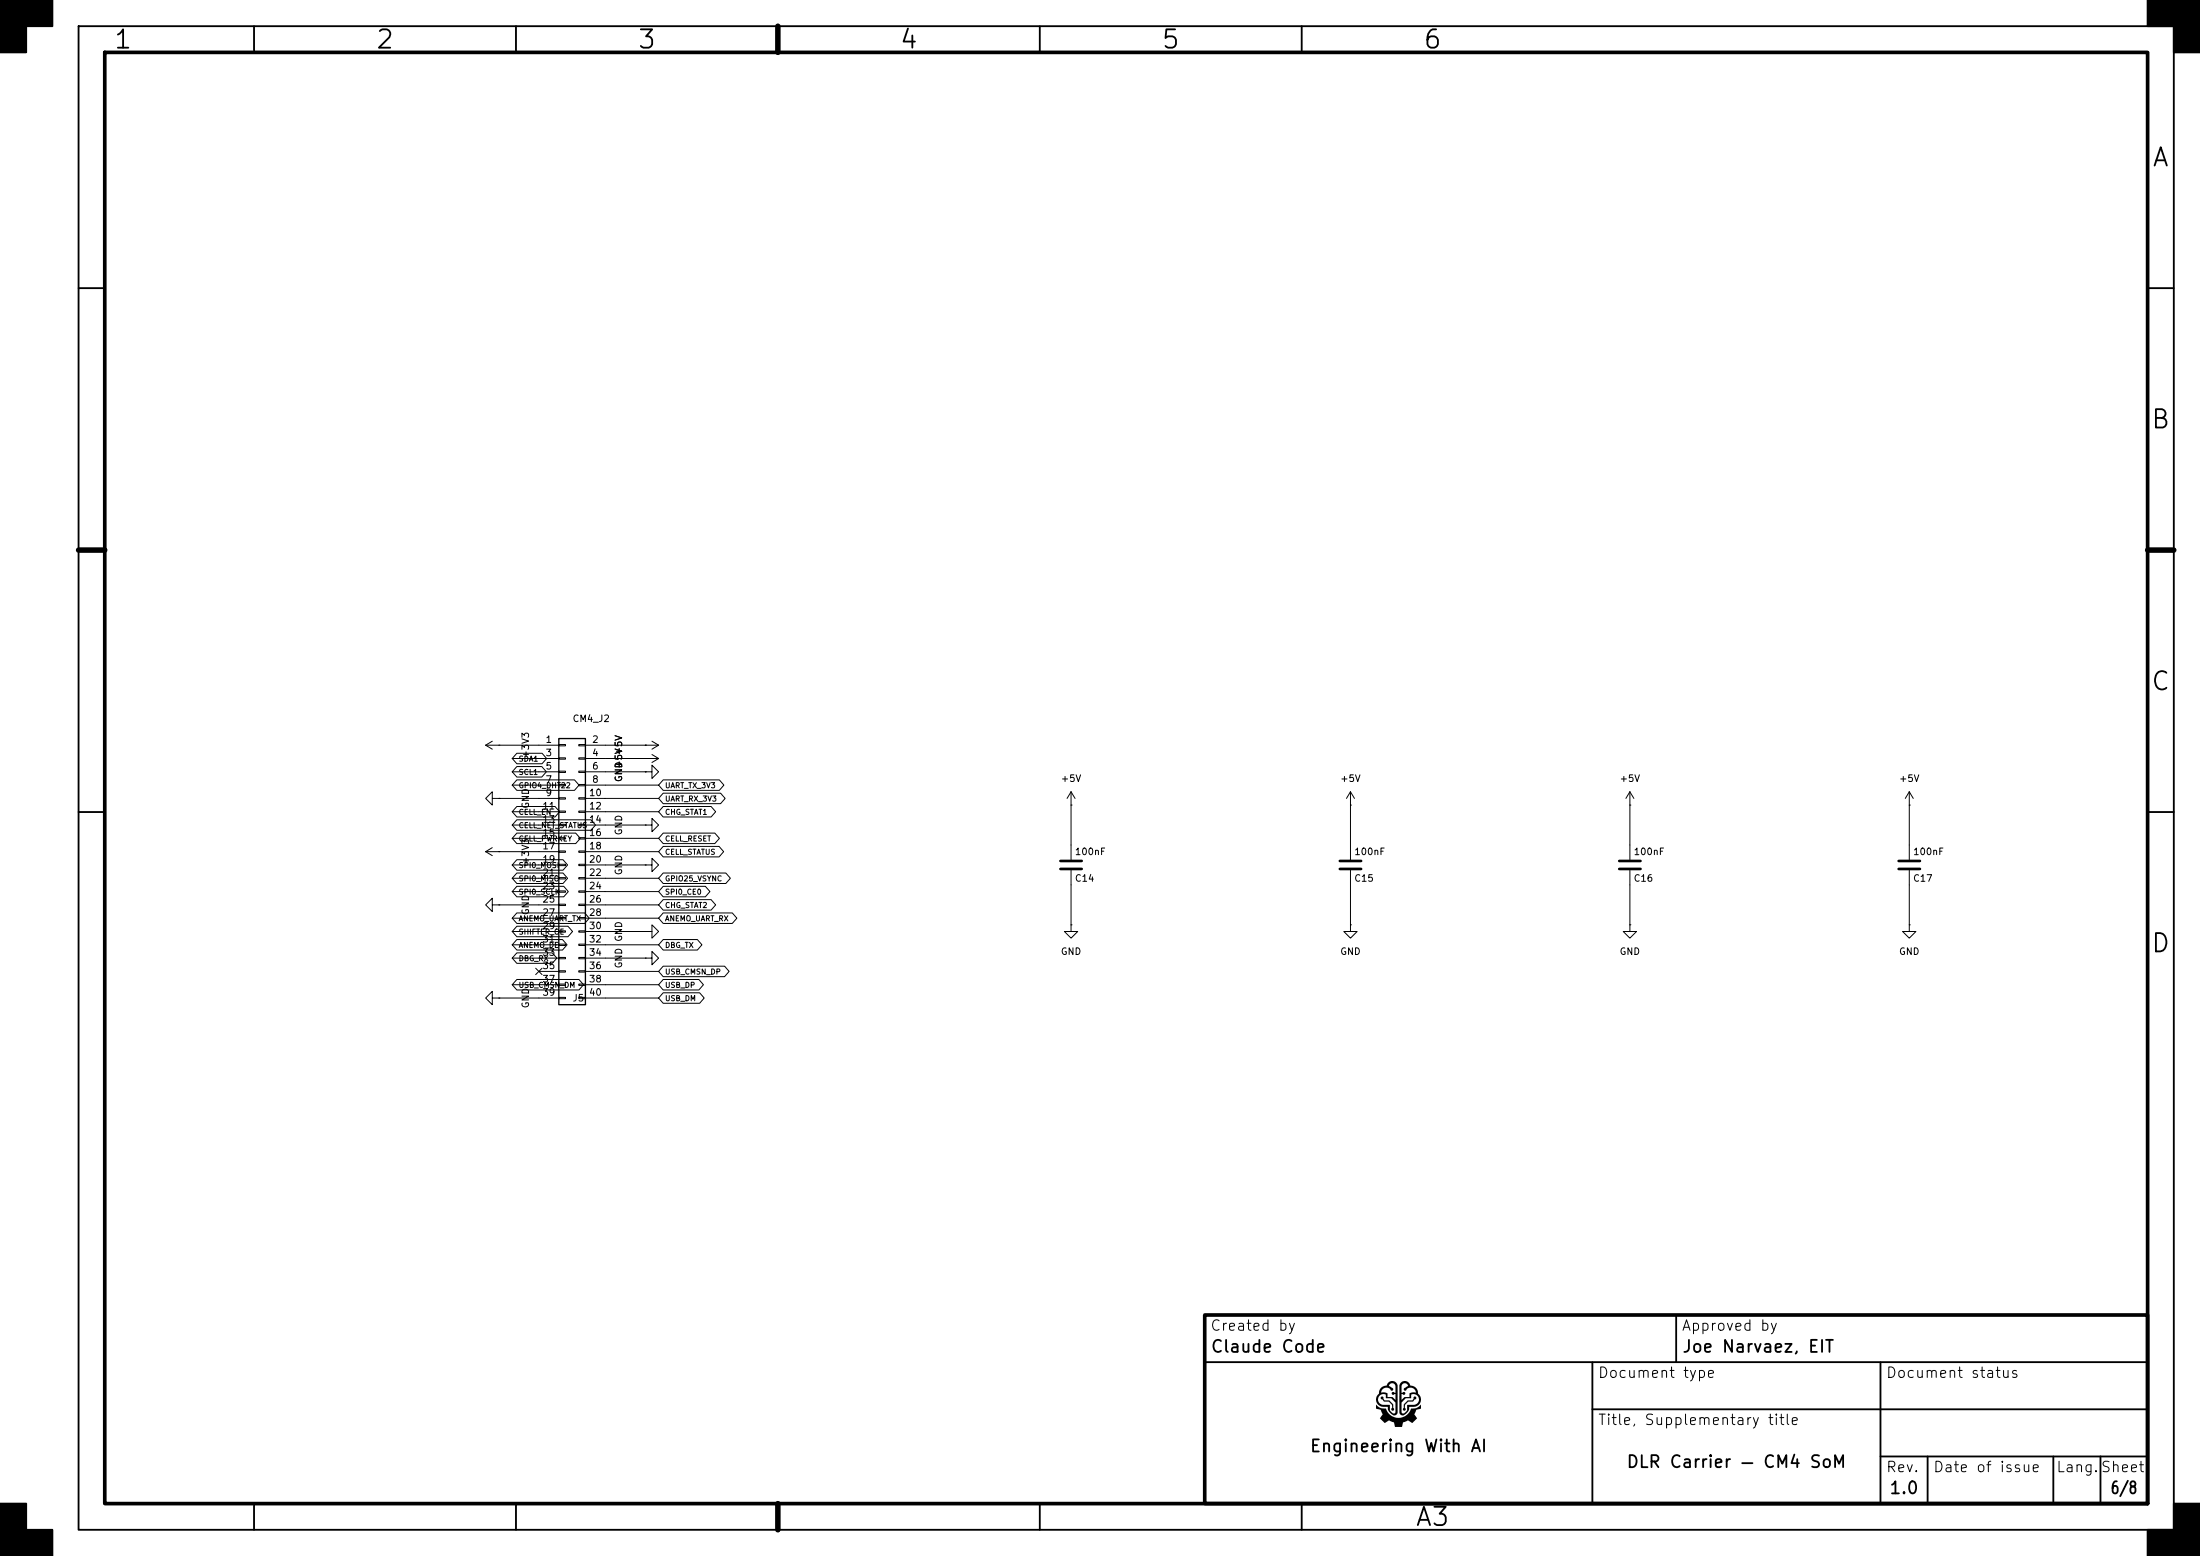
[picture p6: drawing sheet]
(kicad_sch
 (version 20250114)
 (generator "eeschema")
 (generator_version "9.0")
 (paper "A3")
 (title_block
  (title "DLR Carrier — CM4 SoM")
  (rev "1.0")
  (company "Engineering With AI"))
 (lib_symbols
  (symbol "Connector_Generic:Conn_02x20_Odd_Even"
   (pin_names
    (offset 1.016) (hide yes)) (exclude_from_sim no) (in_bom yes) (on_board yes)
   (in_pos_files yes)
   (duplicate_pin_numbers_are_jumpers no)
   (property "Reference" "J" (at 1.27 25.4 0) (show_name no) (do_not_autoplace no) (effects (font (size 1.27 1.27))))
   (property "Value" "Conn_02x20_Odd_Even" (at 1.27 -27.94 0) (show_name no) (do_not_autoplace no) (effects (font (size 1.27 1.27))))
   (property "Footprint" "" (at 0 0 0) (show_name no) (do_not_autoplace no) (hide yes) (effects (font (size 1.27 1.27))))
   (property "Datasheet" "" (at 0 0 0) (show_name no) (do_not_autoplace no) (hide yes) (effects (font (size 1.27 1.27))))
   (property "Description" "Generic connector, double row, 02x20, odd/even pin numbering scheme (row 1 odd numbers, row 2 even numbers), script generated (kicad-library-utils/schlib/autogen/connector/)" (at 0 0 0) (show_name no) (do_not_autoplace no) (hide yes) (effects (font (size 1.27 1.27))))
   (symbol "Conn_02x20_Odd_Even_1_1"
    (rectangle (start -1.27 24.13) (end 3.81 -26.67) (stroke (width 0.254) (type default)) (fill (type background)))
    (rectangle (start -1.27 22.987) (end 0 22.733) (stroke (width 0.1524) (type default)) (fill (type none)))
    (rectangle (start -1.27 20.447) (end 0 20.193) (stroke (width 0.1524) (type default)) (fill (type none)))
    (rectangle (start -1.27 17.907) (end 0 17.653) (stroke (width 0.1524) (type default)) (fill (type none)))
    (rectangle (start -1.27 15.367) (end 0 15.113) (stroke (width 0.1524) (type default)) (fill (type none)))
    (rectangle (start -1.27 12.827) (end 0 12.573) (stroke (width 0.1524) (type default)) (fill (type none)))
    (rectangle (start -1.27 10.287) (end 0 10.033) (stroke (width 0.1524) (type default)) (fill (type none)))
    (rectangle (start -1.27 7.747) (end 0 7.493) (stroke (width 0.1524) (type default)) (fill (type none)))
    (rectangle (start -1.27 5.207) (end 0 4.953) (stroke (width 0.1524) (type default)) (fill (type none)))
    (rectangle (start -1.27 2.667) (end 0 2.413) (stroke (width 0.1524) (type default)) (fill (type none)))
    (rectangle (start -1.27 0.127) (end 0 -0.127) (stroke (width 0.1524) (type default)) (fill (type none)))
    (rectangle (start -1.27 -2.413) (end 0 -2.667) (stroke (width 0.1524) (type default)) (fill (type none)))
    (rectangle (start -1.27 -4.953) (end 0 -5.207) (stroke (width 0.1524) (type default)) (fill (type none)))
    (rectangle (start -1.27 -7.493) (end 0 -7.747) (stroke (width 0.1524) (type default)) (fill (type none)))
    (rectangle (start -1.27 -10.033) (end 0 -10.287) (stroke (width 0.1524) (type default)) (fill (type none)))
    (rectangle (start -1.27 -12.573) (end 0 -12.827) (stroke (width 0.1524) (type default)) (fill (type none)))
    (rectangle (start -1.27 -15.113) (end 0 -15.367) (stroke (width 0.1524) (type default)) (fill (type none)))
    (rectangle (start -1.27 -17.653) (end 0 -17.907) (stroke (width 0.1524) (type default)) (fill (type none)))
    (rectangle (start -1.27 -20.193) (end 0 -20.447) (stroke (width 0.1524) (type default)) (fill (type none)))
    (rectangle (start -1.27 -22.733) (end 0 -22.987) (stroke (width 0.1524) (type default)) (fill (type none)))
    (rectangle (start -1.27 -25.273) (end 0 -25.527) (stroke (width 0.1524) (type default)) (fill (type none)))
    (rectangle (start 3.81 22.987) (end 2.54 22.733) (stroke (width 0.1524) (type default)) (fill (type none)))
    (rectangle (start 3.81 20.447) (end 2.54 20.193) (stroke (width 0.1524) (type default)) (fill (type none)))
    (rectangle (start 3.81 17.907) (end 2.54 17.653) (stroke (width 0.1524) (type default)) (fill (type none)))
    (rectangle (start 3.81 15.367) (end 2.54 15.113) (stroke (width 0.1524) (type default)) (fill (type none)))
    (rectangle (start 3.81 12.827) (end 2.54 12.573) (stroke (width 0.1524) (type default)) (fill (type none)))
    (rectangle (start 3.81 10.287) (end 2.54 10.033) (stroke (width 0.1524) (type default)) (fill (type none)))
    (rectangle (start 3.81 7.747) (end 2.54 7.493) (stroke (width 0.1524) (type default)) (fill (type none)))
    (rectangle (start 3.81 5.207) (end 2.54 4.953) (stroke (width 0.1524) (type default)) (fill (type none)))
    (rectangle (start 3.81 2.667) (end 2.54 2.413) (stroke (width 0.1524) (type default)) (fill (type none)))
    (rectangle (start 3.81 0.127) (end 2.54 -0.127) (stroke (width 0.1524) (type default)) (fill (type none)))
    (rectangle (start 3.81 -2.413) (end 2.54 -2.667) (stroke (width 0.1524) (type default)) (fill (type none)))
    (rectangle (start 3.81 -4.953) (end 2.54 -5.207) (stroke (width 0.1524) (type default)) (fill (type none)))
    (rectangle (start 3.81 -7.493) (end 2.54 -7.747) (stroke (width 0.1524) (type default)) (fill (type none)))
    (rectangle (start 3.81 -10.033) (end 2.54 -10.287) (stroke (width 0.1524) (type default)) (fill (type none)))
    (rectangle (start 3.81 -12.573) (end 2.54 -12.827) (stroke (width 0.1524) (type default)) (fill (type none)))
    (rectangle (start 3.81 -15.113) (end 2.54 -15.367) (stroke (width 0.1524) (type default)) (fill (type none)))
    (rectangle (start 3.81 -17.653) (end 2.54 -17.907) (stroke (width 0.1524) (type default)) (fill (type none)))
    (rectangle (start 3.81 -20.193) (end 2.54 -20.447) (stroke (width 0.1524) (type default)) (fill (type none)))
    (rectangle (start 3.81 -22.733) (end 2.54 -22.987) (stroke (width 0.1524) (type default)) (fill (type none)))
    (rectangle (start 3.81 -25.273) (end 2.54 -25.527) (stroke (width 0.1524) (type default)) (fill (type none)))
    (pin passive line (at -5.08 22.86 0) (length 3.81) (name "Pin_1" (effects (font (size 1.27 1.27)))) (number "1" (effects (font (size 1.27 1.27)))))
    (pin passive line (at 7.62 22.86 180) (length 3.81) (name "Pin_2" (effects (font (size 1.27 1.27)))) (number "2" (effects (font (size 1.27 1.27)))))
    (pin passive line (at -5.08 20.32 0) (length 3.81) (name "Pin_3" (effects (font (size 1.27 1.27)))) (number "3" (effects (font (size 1.27 1.27)))))
    (pin passive line (at 7.62 20.32 180) (length 3.81) (name "Pin_4" (effects (font (size 1.27 1.27)))) (number "4" (effects (font (size 1.27 1.27)))))
    (pin passive line (at -5.08 17.78 0) (length 3.81) (name "Pin_5" (effects (font (size 1.27 1.27)))) (number "5" (effects (font (size 1.27 1.27)))))
    (pin passive line (at 7.62 17.78 180) (length 3.81) (name "Pin_6" (effects (font (size 1.27 1.27)))) (number "6" (effects (font (size 1.27 1.27)))))
    (pin passive line (at -5.08 15.24 0) (length 3.81) (name "Pin_7" (effects (font (size 1.27 1.27)))) (number "7" (effects (font (size 1.27 1.27)))))
    (pin passive line (at 7.62 15.24 180) (length 3.81) (name "Pin_8" (effects (font (size 1.27 1.27)))) (number "8" (effects (font (size 1.27 1.27)))))
    (pin passive line (at -5.08 12.7 0) (length 3.81) (name "Pin_9" (effects (font (size 1.27 1.27)))) (number "9" (effects (font (size 1.27 1.27)))))
    (pin passive line (at 7.62 12.7 180) (length 3.81) (name "Pin_10" (effects (font (size 1.27 1.27)))) (number "10" (effects (font (size 1.27 1.27)))))
    (pin passive line (at -5.08 10.16 0) (length 3.81) (name "Pin_11" (effects (font (size 1.27 1.27)))) (number "11" (effects (font (size 1.27 1.27)))))
    (pin passive line (at 7.62 10.16 180) (length 3.81) (name "Pin_12" (effects (font (size 1.27 1.27)))) (number "12" (effects (font (size 1.27 1.27)))))
    (pin passive line (at -5.08 7.62 0) (length 3.81) (name "Pin_13" (effects (font (size 1.27 1.27)))) (number "13" (effects (font (size 1.27 1.27)))))
    (pin passive line (at 7.62 7.62 180) (length 3.81) (name "Pin_14" (effects (font (size 1.27 1.27)))) (number "14" (effects (font (size 1.27 1.27)))))
    (pin passive line (at -5.08 5.08 0) (length 3.81) (name "Pin_15" (effects (font (size 1.27 1.27)))) (number "15" (effects (font (size 1.27 1.27)))))
    (pin passive line (at 7.62 5.08 180) (length 3.81) (name "Pin_16" (effects (font (size 1.27 1.27)))) (number "16" (effects (font (size 1.27 1.27)))))
    (pin passive line (at -5.08 2.54 0) (length 3.81) (name "Pin_17" (effects (font (size 1.27 1.27)))) (number "17" (effects (font (size 1.27 1.27)))))
    (pin passive line (at 7.62 2.54 180) (length 3.81) (name "Pin_18" (effects (font (size 1.27 1.27)))) (number "18" (effects (font (size 1.27 1.27)))))
    (pin passive line (at -5.08 0 0) (length 3.81) (name "Pin_19" (effects (font (size 1.27 1.27)))) (number "19" (effects (font (size 1.27 1.27)))))
    (pin passive line (at 7.62 0 180) (length 3.81) (name "Pin_20" (effects (font (size 1.27 1.27)))) (number "20" (effects (font (size 1.27 1.27)))))
    (pin passive line (at -5.08 -2.54 0) (length 3.81) (name "Pin_21" (effects (font (size 1.27 1.27)))) (number "21" (effects (font (size 1.27 1.27)))))
    (pin passive line (at 7.62 -2.54 180) (length 3.81) (name "Pin_22" (effects (font (size 1.27 1.27)))) (number "22" (effects (font (size 1.27 1.27)))))
    (pin passive line (at -5.08 -5.08 0) (length 3.81) (name "Pin_23" (effects (font (size 1.27 1.27)))) (number "23" (effects (font (size 1.27 1.27)))))
    (pin passive line (at 7.62 -5.08 180) (length 3.81) (name "Pin_24" (effects (font (size 1.27 1.27)))) (number "24" (effects (font (size 1.27 1.27)))))
    (pin passive line (at -5.08 -7.62 0) (length 3.81) (name "Pin_25" (effects (font (size 1.27 1.27)))) (number "25" (effects (font (size 1.27 1.27)))))
    (pin passive line (at 7.62 -7.62 180) (length 3.81) (name "Pin_26" (effects (font (size 1.27 1.27)))) (number "26" (effects (font (size 1.27 1.27)))))
    (pin passive line (at -5.08 -10.16 0) (length 3.81) (name "Pin_27" (effects (font (size 1.27 1.27)))) (number "27" (effects (font (size 1.27 1.27)))))
    (pin passive line (at 7.62 -10.16 180) (length 3.81) (name "Pin_28" (effects (font (size 1.27 1.27)))) (number "28" (effects (font (size 1.27 1.27)))))
    (pin passive line (at -5.08 -12.7 0) (length 3.81) (name "Pin_29" (effects (font (size 1.27 1.27)))) (number "29" (effects (font (size 1.27 1.27)))))
    (pin passive line (at 7.62 -12.7 180) (length 3.81) (name "Pin_30" (effects (font (size 1.27 1.27)))) (number "30" (effects (font (size 1.27 1.27)))))
    (pin passive line (at -5.08 -15.24 0) (length 3.81) (name "Pin_31" (effects (font (size 1.27 1.27)))) (number "31" (effects (font (size 1.27 1.27)))))
    (pin passive line (at 7.62 -15.24 180) (length 3.81) (name "Pin_32" (effects (font (size 1.27 1.27)))) (number "32" (effects (font (size 1.27 1.27)))))
    (pin passive line (at -5.08 -17.78 0) (length 3.81) (name "Pin_33" (effects (font (size 1.27 1.27)))) (number "33" (effects (font (size 1.27 1.27)))))
    (pin passive line (at 7.62 -17.78 180) (length 3.81) (name "Pin_34" (effects (font (size 1.27 1.27)))) (number "34" (effects (font (size 1.27 1.27)))))
    (pin passive line (at -5.08 -20.32 0) (length 3.81) (name "Pin_35" (effects (font (size 1.27 1.27)))) (number "35" (effects (font (size 1.27 1.27)))))
    (pin passive line (at 7.62 -20.32 180) (length 3.81) (name "Pin_36" (effects (font (size 1.27 1.27)))) (number "36" (effects (font (size 1.27 1.27)))))
    (pin passive line (at -5.08 -22.86 0) (length 3.81) (name "Pin_37" (effects (font (size 1.27 1.27)))) (number "37" (effects (font (size 1.27 1.27)))))
    (pin passive line (at 7.62 -22.86 180) (length 3.81) (name "Pin_38" (effects (font (size 1.27 1.27)))) (number "38" (effects (font (size 1.27 1.27)))))
    (pin passive line (at -5.08 -25.4 0) (length 3.81) (name "Pin_39" (effects (font (size 1.27 1.27)))) (number "39" (effects (font (size 1.27 1.27)))))
    (pin passive line (at 7.62 -25.4 180) (length 3.81) (name "Pin_40" (effects (font (size 1.27 1.27)))) (number "40" (effects (font (size 1.27 1.27))))))
   (embedded_fonts no))
  (symbol "Device:C"
   (pin_numbers (hide yes))
   (pin_names
    (offset 0.254)) (exclude_from_sim no) (in_bom yes) (on_board yes)
   (in_pos_files yes)
   (duplicate_pin_numbers_are_jumpers no)
   (property "Reference" "C" (at 0.635 2.54 0) (show_name no) (do_not_autoplace no) (effects (font (size 1.27 1.27)) (justify left)))
   (property "Value" "C" (at 0.635 -2.54 0) (show_name no) (do_not_autoplace no) (effects (font (size 1.27 1.27)) (justify left)))
   (property "Footprint" "" (at 0.9652 -3.81 0) (show_name no) (do_not_autoplace no) (hide yes) (effects (font (size 1.27 1.27))))
   (property "Datasheet" "" (at 0 0 0) (show_name no) (do_not_autoplace no) (hide yes) (effects (font (size 1.27 1.27))))
   (property "Description" "Unpolarized capacitor" (at 0 0 0) (show_name no) (do_not_autoplace no) (hide yes) (effects (font (size 1.27 1.27))))
   (symbol "C_0_1"
    (polyline (pts (xy -2.032 0.762) (xy 2.032 0.762)) (stroke (width 0.508) (type default)) (fill (type none)))
    (polyline (pts (xy -2.032 -0.762) (xy 2.032 -0.762)) (stroke (width 0.508) (type default)) (fill (type none))))
   (symbol "C_1_1"
    (pin passive line (at 0 3.81 270) (length 2.794) (name "" (effects (font (size 1.27 1.27)))) (number "1" (effects (font (size 1.27 1.27)))))
    (pin passive line (at 0 -3.81 90) (length 2.794) (name "" (effects (font (size 1.27 1.27)))) (number "2" (effects (font (size 1.27 1.27))))))
   (embedded_fonts no))
  (symbol "power:+3V3"
   (power global)
   (pin_numbers (hide yes))
   (pin_names
    (offset 0) (hide yes)) (exclude_from_sim no) (in_bom yes) (on_board yes)
   (in_pos_files yes)
   (duplicate_pin_numbers_are_jumpers no)
   (property "Reference" "#PWR" (at 0 -3.81 0) (show_name no) (do_not_autoplace no) (hide yes) (effects (font (size 1.27 1.27))))
   (property "Value" "+3V3" (at 0 3.556 0) (show_name no) (do_not_autoplace no) (effects (font (size 1.27 1.27))))
   (property "Footprint" "" (at 0 0 0) (show_name no) (do_not_autoplace no) (hide yes) (effects (font (size 1.27 1.27))))
   (property "Datasheet" "" (at 0 0 0) (show_name no) (do_not_autoplace no) (hide yes) (effects (font (size 1.27 1.27))))
   (property "Description" "Power symbol creates a global label with name \"+3V3\"" (at 0 0 0) (show_name no) (do_not_autoplace no) (hide yes) (effects (font (size 1.27 1.27))))
   (symbol "+3V3_0_1"
    (polyline (pts (xy -0.762 1.27) (xy 0 2.54)) (stroke (width 0) (type default)) (fill (type none)))
    (polyline (pts (xy 0 2.54) (xy 0.762 1.27)) (stroke (width 0) (type default)) (fill (type none)))
    (polyline (pts (xy 0 0) (xy 0 2.54)) (stroke (width 0) (type default)) (fill (type none))))
   (symbol "+3V3_1_1"
    (pin power_in line (at 0 0 90) (length 0) (name "" (effects (font (size 1.27 1.27)))) (number "1" (effects (font (size 1.27 1.27))))))
   (embedded_fonts no))
  (symbol "power:+5V"
   (power global)
   (pin_numbers (hide yes))
   (pin_names
    (offset 0) (hide yes)) (exclude_from_sim no) (in_bom yes) (on_board yes)
   (in_pos_files yes)
   (duplicate_pin_numbers_are_jumpers no)
   (property "Reference" "#PWR" (at 0 -3.81 0) (show_name no) (do_not_autoplace no) (hide yes) (effects (font (size 1.27 1.27))))
   (property "Value" "+5V" (at 0 3.556 0) (show_name no) (do_not_autoplace no) (effects (font (size 1.27 1.27))))
   (property "Footprint" "" (at 0 0 0) (show_name no) (do_not_autoplace no) (hide yes) (effects (font (size 1.27 1.27))))
   (property "Datasheet" "" (at 0 0 0) (show_name no) (do_not_autoplace no) (hide yes) (effects (font (size 1.27 1.27))))
   (property "Description" "Power symbol creates a global label with name \"+5V\"" (at 0 0 0) (show_name no) (do_not_autoplace no) (hide yes) (effects (font (size 1.27 1.27))))
   (symbol "+5V_0_1"
    (polyline (pts (xy -0.762 1.27) (xy 0 2.54)) (stroke (width 0) (type default)) (fill (type none)))
    (polyline (pts (xy 0 2.54) (xy 0.762 1.27)) (stroke (width 0) (type default)) (fill (type none)))
    (polyline (pts (xy 0 0) (xy 0 2.54)) (stroke (width 0) (type default)) (fill (type none))))
   (symbol "+5V_1_1"
    (pin power_in line (at 0 0 90) (length 0) (name "" (effects (font (size 1.27 1.27)))) (number "1" (effects (font (size 1.27 1.27))))))
   (embedded_fonts no))
  (symbol "power:GND"
   (power global)
   (pin_numbers (hide yes))
   (pin_names
    (offset 0) (hide yes)) (exclude_from_sim no) (in_bom yes) (on_board yes)
   (in_pos_files yes)
   (duplicate_pin_numbers_are_jumpers no)
   (property "Reference" "#PWR" (at 0 -6.35 0) (show_name no) (do_not_autoplace no) (hide yes) (effects (font (size 1.27 1.27))))
   (property "Value" "GND" (at 0 -3.81 0) (show_name no) (do_not_autoplace no) (effects (font (size 1.27 1.27))))
   (property "Footprint" "" (at 0 0 0) (show_name no) (do_not_autoplace no) (hide yes) (effects (font (size 1.27 1.27))))
   (property "Datasheet" "" (at 0 0 0) (show_name no) (do_not_autoplace no) (hide yes) (effects (font (size 1.27 1.27))))
   (property "Description" "Power symbol creates a global label with name \"GND\" , ground" (at 0 0 0) (show_name no) (do_not_autoplace no) (hide yes) (effects (font (size 1.27 1.27))))
   (symbol "GND_0_1"
    (polyline (pts (xy 0 0) (xy 0 -1.27) (xy 1.27 -1.27) (xy 0 -2.54) (xy -1.27 -1.27) (xy 0 -1.27)) (stroke (width 0) (type default)) (fill (type none))))
   (symbol "GND_1_1"
    (pin power_in line (at 0 0 270) (length 0) (name "" (effects (font (size 1.27 1.27)))) (number "1" (effects (font (size 1.27 1.27))))))
   (embedded_fonts no)))
 (symbol
  (lib_id "Connector_Generic:Conn_02x20_Odd_Even")
  (at 107.95 165.1 0)
  (unit 1)
  (exclude_from_sim no)
  (in_bom yes)
  (on_board yes)
  (dnp no)
  (fields_autoplaced no)
  (property "Reference" "J5" (at 109.22 190.5 0.0000) (effects (font (size 1.27 1.27)) (justify left)))
  (property "Value" "CM4_J2" (at 109.22 137.16 0.0000) (effects (font (size 1.27 1.27)) (justify left)))
  (property "Footprint" "Connector_Hirose_DF40:Hirose_DF40HC(3.0)-40DS-0.4V_2x20_P0.4mm" (at 107.95 165.1 0.0000) (effects (font (size 1.27 1.27)) (hide yes)))
  (pin "1")
  (pin "2")
  (pin "3")
  (pin "4")
  (pin "5")
  (pin "6")
  (pin "7")
  (pin "8")
  (pin "9")
  (pin "10")
  (pin "11")
  (pin "12")
  (pin "13")
  (pin "14")
  (pin "15")
  (pin "16")
  (pin "17")
  (pin "18")
  (pin "19")
  (pin "20")
  (pin "21")
  (pin "22")
  (pin "23")
  (pin "24")
  (pin "25")
  (pin "26")
  (pin "27")
  (pin "28")
  (pin "29")
  (pin "30")
  (pin "31")
  (pin "32")
  (pin "33")
  (pin "34")
  (pin "35")
  (pin "36")
  (pin "37")
  (pin "38")
  (pin "39")
  (pin "40"))
 (symbol
  (lib_id "Device:C")
  (at 204.47 165.1 0)
  (unit 1)
  (exclude_from_sim no)
  (in_bom yes)
  (on_board yes)
  (dnp no)
  (fields_autoplaced no)
  (property "Reference" "C14" (at 205.105 167.64 0.0000) (effects (font (size 1.27 1.27)) (justify left)))
  (property "Value" "100nF" (at 205.105 162.56 0.0000) (effects (font (size 1.27 1.27)) (justify left)))
  (property "Footprint" "Capacitor_SMD:C_0402_1005Metric" (at 205.4352 161.29 0.0000) (effects (font (size 1.27 1.27)) (hide yes)))
  (pin "1")
  (pin "2"))
 (symbol
  (lib_id "Device:C")
  (at 257.81 165.1 0)
  (unit 1)
  (exclude_from_sim no)
  (in_bom yes)
  (on_board yes)
  (dnp no)
  (fields_autoplaced no)
  (property "Reference" "C15" (at 258.445 167.64 0.0000) (effects (font (size 1.27 1.27)) (justify left)))
  (property "Value" "100nF" (at 258.445 162.56 0.0000) (effects (font (size 1.27 1.27)) (justify left)))
  (property "Footprint" "Capacitor_SMD:C_0402_1005Metric" (at 258.7752 161.29 0.0000) (effects (font (size 1.27 1.27)) (hide yes)))
  (pin "1")
  (pin "2"))
 (symbol
  (lib_id "Device:C")
  (at 311.15 165.1 0)
  (unit 1)
  (exclude_from_sim no)
  (in_bom yes)
  (on_board yes)
  (dnp no)
  (fields_autoplaced no)
  (property "Reference" "C16" (at 311.785 167.64 0.0000) (effects (font (size 1.27 1.27)) (justify left)))
  (property "Value" "100nF" (at 311.785 162.56 0.0000) (effects (font (size 1.27 1.27)) (justify left)))
  (property "Footprint" "Capacitor_SMD:C_0402_1005Metric" (at 312.1152 161.29 0.0000) (effects (font (size 1.27 1.27)) (hide yes)))
  (pin "1")
  (pin "2"))
 (symbol
  (lib_id "Device:C")
  (at 364.49 165.1 0)
  (unit 1)
  (exclude_from_sim no)
  (in_bom yes)
  (on_board yes)
  (dnp no)
  (fields_autoplaced no)
  (property "Reference" "C17" (at 365.125 167.64 0.0000) (effects (font (size 1.27 1.27)) (justify left)))
  (property "Value" "100nF" (at 365.125 162.56 0.0000) (effects (font (size 1.27 1.27)) (justify left)))
  (property "Footprint" "Capacitor_SMD:C_0402_1005Metric" (at 365.4552 161.29 0.0000) (effects (font (size 1.27 1.27)) (hide yes)))
  (pin "1")
  (pin "2"))
 (symbol
  (lib_id "power:+3V3")
  (at 95.25 142.24 90)
  (unit 1)
  (exclude_from_sim no)
  (in_bom yes)
  (on_board yes)
  (dnp no)
  (fields_autoplaced no)
  (property "Reference" "#PWR001" (at 99.06 142.24 90) (effects (font (size 1.27 1.27)) (justify left) (hide yes)))
  (property "Value" "+3V3" (at 100.33 142.24 0) (effects (font (size 1.27 1.27))))
  (pin "1"))
 (symbol
  (lib_id "power:+3V3")
  (at 95.25 162.56 90)
  (unit 1)
  (exclude_from_sim no)
  (in_bom yes)
  (on_board yes)
  (dnp no)
  (fields_autoplaced no)
  (property "Reference" "#PWR002" (at 99.06 162.56 90) (effects (font (size 1.27 1.27)) (justify left) (hide yes)))
  (property "Value" "+3V3" (at 100.33 162.56 0) (effects (font (size 1.27 1.27))))
  (pin "1"))
 (symbol
  (lib_id "power:+5V")
  (at 204.47 153.67 0)
  (unit 1)
  (exclude_from_sim no)
  (in_bom yes)
  (on_board yes)
  (dnp no)
  (fields_autoplaced no)
  (property "Reference" "#PWR003" (at 204.47 149.86 0.0000) (effects (font (size 1.27 1.27)) (justify left) (hide yes)))
  (property "Value" "+5V" (at 204.47 148.59 0) (effects (font (size 1.27 1.27))))
  (pin "1"))
 (symbol
  (lib_id "power:+5V")
  (at 257.81 153.67 0)
  (unit 1)
  (exclude_from_sim no)
  (in_bom yes)
  (on_board yes)
  (dnp no)
  (fields_autoplaced no)
  (property "Reference" "#PWR004" (at 257.81 149.86 0.0000) (effects (font (size 1.27 1.27)) (justify left) (hide yes)))
  (property "Value" "+5V" (at 257.81 148.59 0) (effects (font (size 1.27 1.27))))
  (pin "1"))
 (symbol
  (lib_id "power:+5V")
  (at 311.15 153.67 0)
  (unit 1)
  (exclude_from_sim no)
  (in_bom yes)
  (on_board yes)
  (dnp no)
  (fields_autoplaced no)
  (property "Reference" "#PWR005" (at 311.15 149.86 0.0000) (effects (font (size 1.27 1.27)) (justify left) (hide yes)))
  (property "Value" "+5V" (at 311.15 148.59 0) (effects (font (size 1.27 1.27))))
  (pin "1"))
 (symbol
  (lib_id "power:+5V")
  (at 364.49 153.67 0)
  (unit 1)
  (exclude_from_sim no)
  (in_bom yes)
  (on_board yes)
  (dnp no)
  (fields_autoplaced no)
  (property "Reference" "#PWR006" (at 364.49 149.86 0.0000) (effects (font (size 1.27 1.27)) (justify left) (hide yes)))
  (property "Value" "+5V" (at 364.49 148.59 0) (effects (font (size 1.27 1.27))))
  (pin "1"))
 (symbol
  (lib_id "power:+5V")
  (at 123.19 142.24 270)
  (unit 1)
  (exclude_from_sim no)
  (in_bom yes)
  (on_board yes)
  (dnp no)
  (fields_autoplaced no)
  (property "Reference" "#PWR007" (at 119.38 142.24 270) (effects (font (size 1.27 1.27)) (justify left) (hide yes)))
  (property "Value" "+5V" (at 118.11 142.24 0) (effects (font (size 1.27 1.27))))
  (pin "1"))
 (symbol
  (lib_id "power:+5V")
  (at 123.19 144.78 270)
  (unit 1)
  (exclude_from_sim no)
  (in_bom yes)
  (on_board yes)
  (dnp no)
  (fields_autoplaced no)
  (property "Reference" "#PWR008" (at 119.38 144.78 270) (effects (font (size 1.27 1.27)) (justify left) (hide yes)))
  (property "Value" "+5V" (at 118.11 144.78 0) (effects (font (size 1.27 1.27))))
  (pin "1"))
 (symbol
  (lib_id "power:GND")
  (at 204.47 176.53 0)
  (unit 1)
  (exclude_from_sim no)
  (in_bom yes)
  (on_board yes)
  (dnp no)
  (fields_autoplaced no)
  (property "Reference" "#PWR009" (at 204.47 170.18 0.0000) (effects (font (size 1.27 1.27)) (justify left) (hide yes)))
  (property "Value" "GND" (at 204.47 181.61 0) (effects (font (size 1.27 1.27))))
  (pin "1"))
 (symbol
  (lib_id "power:GND")
  (at 257.81 176.53 0)
  (unit 1)
  (exclude_from_sim no)
  (in_bom yes)
  (on_board yes)
  (dnp no)
  (fields_autoplaced no)
  (property "Reference" "#PWR010" (at 257.81 170.18 0.0000) (effects (font (size 1.27 1.27)) (justify left) (hide yes)))
  (property "Value" "GND" (at 257.81 181.61 0) (effects (font (size 1.27 1.27))))
  (pin "1"))
 (symbol
  (lib_id "power:GND")
  (at 311.15 176.53 0)
  (unit 1)
  (exclude_from_sim no)
  (in_bom yes)
  (on_board yes)
  (dnp no)
  (fields_autoplaced no)
  (property "Reference" "#PWR011" (at 311.15 170.18 0.0000) (effects (font (size 1.27 1.27)) (justify left) (hide yes)))
  (property "Value" "GND" (at 311.15 181.61 0) (effects (font (size 1.27 1.27))))
  (pin "1"))
 (symbol
  (lib_id "power:GND")
  (at 364.49 176.53 0)
  (unit 1)
  (exclude_from_sim no)
  (in_bom yes)
  (on_board yes)
  (dnp no)
  (fields_autoplaced no)
  (property "Reference" "#PWR012" (at 364.49 170.18 0.0000) (effects (font (size 1.27 1.27)) (justify left) (hide yes)))
  (property "Value" "GND" (at 364.49 181.61 0) (effects (font (size 1.27 1.27))))
  (pin "1"))
 (symbol
  (lib_id "power:GND")
  (at 123.19 157.48 90)
  (unit 1)
  (exclude_from_sim no)
  (in_bom yes)
  (on_board yes)
  (dnp no)
  (fields_autoplaced no)
  (property "Reference" "#PWR013" (at 129.54 157.48 90) (effects (font (size 1.27 1.27)) (justify left) (hide yes)))
  (property "Value" "GND" (at 118.11 157.48 0) (effects (font (size 1.27 1.27))))
  (pin "1"))
 (symbol
  (lib_id "power:GND")
  (at 123.19 165.1 90)
  (unit 1)
  (exclude_from_sim no)
  (in_bom yes)
  (on_board yes)
  (dnp no)
  (fields_autoplaced no)
  (property "Reference" "#PWR014" (at 129.54 165.1 90) (effects (font (size 1.27 1.27)) (justify left) (hide yes)))
  (property "Value" "GND" (at 118.11 165.1 0) (effects (font (size 1.27 1.27))))
  (pin "1"))
 (symbol
  (lib_id "power:GND")
  (at 95.25 172.72 270)
  (unit 1)
  (exclude_from_sim no)
  (in_bom yes)
  (on_board yes)
  (dnp no)
  (fields_autoplaced no)
  (property "Reference" "#PWR015" (at 88.9 172.72 270) (effects (font (size 1.27 1.27)) (justify left) (hide yes)))
  (property "Value" "GND" (at 100.33 172.72 0) (effects (font (size 1.27 1.27))))
  (pin "1"))
 (symbol
  (lib_id "power:GND")
  (at 123.19 177.8 90)
  (unit 1)
  (exclude_from_sim no)
  (in_bom yes)
  (on_board yes)
  (dnp no)
  (fields_autoplaced no)
  (property "Reference" "#PWR016" (at 129.54 177.8 90) (effects (font (size 1.27 1.27)) (justify left) (hide yes)))
  (property "Value" "GND" (at 118.11 177.8 0) (effects (font (size 1.27 1.27))))
  (pin "1"))
 (symbol
  (lib_id "power:GND")
  (at 123.19 182.88 90)
  (unit 1)
  (exclude_from_sim no)
  (in_bom yes)
  (on_board yes)
  (dnp no)
  (fields_autoplaced no)
  (property "Reference" "#PWR017" (at 129.54 182.88 90) (effects (font (size 1.27 1.27)) (justify left) (hide yes)))
  (property "Value" "GND" (at 118.11 182.88 0) (effects (font (size 1.27 1.27))))
  (pin "1"))
 (symbol
  (lib_id "power:GND")
  (at 95.25 190.5 270)
  (unit 1)
  (exclude_from_sim no)
  (in_bom yes)
  (on_board yes)
  (dnp no)
  (fields_autoplaced no)
  (property "Reference" "#PWR018" (at 88.9 190.5 270) (effects (font (size 1.27 1.27)) (justify left) (hide yes)))
  (property "Value" "GND" (at 100.33 190.5 0) (effects (font (size 1.27 1.27))))
  (pin "1"))
 (symbol
  (lib_id "power:GND")
  (at 123.19 147.32 90)
  (unit 1)
  (exclude_from_sim no)
  (in_bom yes)
  (on_board yes)
  (dnp no)
  (fields_autoplaced no)
  (property "Reference" "#PWR019" (at 129.54 147.32 90) (effects (font (size 1.27 1.27)) (justify left) (hide yes)))
  (property "Value" "GND" (at 118.11 147.32 0) (effects (font (size 1.27 1.27))))
  (pin "1"))
 (symbol
  (lib_id "power:GND")
  (at 95.25 152.4 270)
  (unit 1)
  (exclude_from_sim no)
  (in_bom yes)
  (on_board yes)
  (dnp no)
  (fields_autoplaced no)
  (property "Reference" "#PWR020" (at 88.9 152.4 270) (effects (font (size 1.27 1.27)) (justify left) (hide yes)))
  (property "Value" "GND" (at 100.33 152.4 0) (effects (font (size 1.27 1.27))))
  (pin "1"))
 (wire
  (pts (xy 102.87 142.24) (xy 95.25 142.24))
  (stroke (width 0) (type default)))
 (wire
  (pts (xy 102.87 162.56) (xy 95.25 162.56))
  (stroke (width 0) (type default)))
 (wire
  (pts (xy 204.47 161.29) (xy 204.47 153.67))
  (stroke (width 0) (type default)))
 (wire
  (pts (xy 257.81 161.29) (xy 257.81 153.67))
  (stroke (width 0) (type default)))
 (wire
  (pts (xy 311.15 161.29) (xy 311.15 153.67))
  (stroke (width 0) (type default)))
 (wire
  (pts (xy 364.49 161.29) (xy 364.49 153.67))
  (stroke (width 0) (type default)))
 (wire
  (pts (xy 115.57 142.24) (xy 123.19 142.24))
  (stroke (width 0) (type default)))
 (wire
  (pts (xy 115.57 144.78) (xy 123.19 144.78))
  (stroke (width 0) (type default)))
 (wire
  (pts (xy 102.87 180.34) (xy 97.79 180.34))
  (stroke (width 0) (type default)))
 (wire
  (pts (xy 115.57 175.26) (xy 125.73 175.26))
  (stroke (width 0) (type default)))
 (wire
  (pts (xy 102.87 175.26) (xy 97.79 175.26))
  (stroke (width 0) (type default)))
 (wire
  (pts (xy 102.87 154.94) (xy 97.79 154.94))
  (stroke (width 0) (type default)))
 (wire
  (pts (xy 102.87 157.48) (xy 97.79 157.48))
  (stroke (width 0) (type default)))
 (wire
  (pts (xy 102.87 160.02) (xy 97.79 160.02))
  (stroke (width 0) (type default)))
 (wire
  (pts (xy 115.57 160.02) (xy 125.73 160.02))
  (stroke (width 0) (type default)))
 (wire
  (pts (xy 115.57 162.56) (xy 125.73 162.56))
  (stroke (width 0) (type default)))
 (wire
  (pts (xy 115.57 154.94) (xy 125.73 154.94))
  (stroke (width 0) (type default)))
 (wire
  (pts (xy 115.57 172.72) (xy 125.73 172.72))
  (stroke (width 0) (type default)))
 (wire
  (pts (xy 102.87 182.88) (xy 97.79 182.88))
  (stroke (width 0) (type default)))
 (wire
  (pts (xy 115.57 180.34) (xy 125.73 180.34))
  (stroke (width 0) (type default)))
 (wire
  (pts (xy 204.47 168.91) (xy 204.47 176.53))
  (stroke (width 0) (type default)))
 (wire
  (pts (xy 257.81 168.91) (xy 257.81 176.53))
  (stroke (width 0) (type default)))
 (wire
  (pts (xy 311.15 168.91) (xy 311.15 176.53))
  (stroke (width 0) (type default)))
 (wire
  (pts (xy 364.49 168.91) (xy 364.49 176.53))
  (stroke (width 0) (type default)))
 (wire
  (pts (xy 115.57 157.48) (xy 123.19 157.48))
  (stroke (width 0) (type default)))
 (wire
  (pts (xy 115.57 165.1) (xy 123.19 165.1))
  (stroke (width 0) (type default)))
 (wire
  (pts (xy 102.87 172.72) (xy 95.25 172.72))
  (stroke (width 0) (type default)))
 (wire
  (pts (xy 115.57 177.8) (xy 123.19 177.8))
  (stroke (width 0) (type default)))
 (wire
  (pts (xy 115.57 182.88) (xy 123.19 182.88))
  (stroke (width 0) (type default)))
 (wire
  (pts (xy 102.87 190.5) (xy 95.25 190.5))
  (stroke (width 0) (type default)))
 (wire
  (pts (xy 115.57 147.32) (xy 123.19 147.32))
  (stroke (width 0) (type default)))
 (wire
  (pts (xy 102.87 152.4) (xy 95.25 152.4))
  (stroke (width 0) (type default)))
 (wire
  (pts (xy 115.57 167.64) (xy 125.73 167.64))
  (stroke (width 0) (type default)))
 (wire
  (pts (xy 102.87 149.86) (xy 97.79 149.86))
  (stroke (width 0) (type default)))
 (wire
  (pts (xy 102.87 147.32) (xy 97.79 147.32))
  (stroke (width 0) (type default)))
 (wire
  (pts (xy 102.87 144.78) (xy 97.79 144.78))
  (stroke (width 0) (type default)))
 (wire
  (pts (xy 102.87 177.8) (xy 97.79 177.8))
  (stroke (width 0) (type default)))
 (wire
  (pts (xy 115.57 170.18) (xy 125.73 170.18))
  (stroke (width 0) (type default)))
 (wire
  (pts (xy 102.87 167.64) (xy 97.79 167.64))
  (stroke (width 0) (type default)))
 (wire
  (pts (xy 102.87 165.1) (xy 97.79 165.1))
  (stroke (width 0) (type default)))
 (wire
  (pts (xy 102.87 170.18) (xy 97.79 170.18))
  (stroke (width 0) (type default)))
 (wire
  (pts (xy 115.57 152.4) (xy 125.73 152.4))
  (stroke (width 0) (type default)))
 (wire
  (pts (xy 115.57 149.86) (xy 125.73 149.86))
  (stroke (width 0) (type default)))
 (wire
  (pts (xy 102.87 187.96) (xy 97.79 187.96))
  (stroke (width 0) (type default)))
 (wire
  (pts (xy 115.57 185.42) (xy 125.73 185.42))
  (stroke (width 0) (type default)))
 (wire
  (pts (xy 115.57 190.5) (xy 125.73 190.5))
  (stroke (width 0) (type default)))
 (wire
  (pts (xy 115.57 187.96) (xy 125.73 187.96))
  (stroke (width 0) (type default)))
 (global_label "ANEMO_DE"
  (shape bidirectional)
  (at 97.79 180.34 180)
  (effects (font (size 1 1)) (justify left)))
 (global_label "ANEMO_UART_RX"
  (shape bidirectional)
  (at 125.73 175.26 0)
  (effects (font (size 1 1)) (justify left)))
 (global_label "ANEMO_UART_TX"
  (shape bidirectional)
  (at 97.79 175.26 180)
  (effects (font (size 1 1)) (justify left)))
 (global_label "CELL_EN"
  (shape bidirectional)
  (at 97.79 154.94 180)
  (effects (font (size 1 1)) (justify left)))
 (global_label "CELL_NET_STATUS"
  (shape bidirectional)
  (at 97.79 157.48 180)
  (effects (font (size 1 1)) (justify left)))
 (global_label "CELL_PWRKEY"
  (shape bidirectional)
  (at 97.79 160.02 180)
  (effects (font (size 1 1)) (justify left)))
 (global_label "CELL_RESET"
  (shape bidirectional)
  (at 125.73 160.02 0)
  (effects (font (size 1 1)) (justify left)))
 (global_label "CELL_STATUS"
  (shape bidirectional)
  (at 125.73 162.56 0)
  (effects (font (size 1 1)) (justify left)))
 (global_label "CHG_STAT1"
  (shape bidirectional)
  (at 125.73 154.94 0)
  (effects (font (size 1 1)) (justify left)))
 (global_label "CHG_STAT2"
  (shape bidirectional)
  (at 125.73 172.72 0)
  (effects (font (size 1 1)) (justify left)))
 (global_label "DBG_RX"
  (shape bidirectional)
  (at 97.79 182.88 180)
  (effects (font (size 1 1)) (justify left)))
 (global_label "DBG_TX"
  (shape bidirectional)
  (at 125.73 180.34 0)
  (effects (font (size 1 1)) (justify left)))
 (global_label "GPIO25_VSYNC"
  (shape bidirectional)
  (at 125.73 167.64 0)
  (effects (font (size 1 1)) (justify left)))
 (global_label "GPIO4_DHT22"
  (shape bidirectional)
  (at 97.79 149.86 180)
  (effects (font (size 1 1)) (justify left)))
 (global_label "SCL1"
  (shape bidirectional)
  (at 97.79 147.32 180)
  (effects (font (size 1 1)) (justify left)))
 (global_label "SDA1"
  (shape bidirectional)
  (at 97.79 144.78 180)
  (effects (font (size 1 1)) (justify left)))
 (global_label "SHIFTER_OE"
  (shape bidirectional)
  (at 97.79 177.8 180)
  (effects (font (size 1 1)) (justify left)))
 (global_label "SPI0_CE0"
  (shape bidirectional)
  (at 125.73 170.18 0)
  (effects (font (size 1 1)) (justify left)))
 (global_label "SPI0_MISO"
  (shape bidirectional)
  (at 97.79 167.64 180)
  (effects (font (size 1 1)) (justify left)))
 (global_label "SPI0_MOSI"
  (shape bidirectional)
  (at 97.79 165.1 180)
  (effects (font (size 1 1)) (justify left)))
 (global_label "SPI0_SCLK"
  (shape bidirectional)
  (at 97.79 170.18 180)
  (effects (font (size 1 1)) (justify left)))
 (global_label "UART_RX_3V3"
  (shape bidirectional)
  (at 125.73 152.4 0)
  (effects (font (size 1 1)) (justify left)))
 (global_label "UART_TX_3V3"
  (shape bidirectional)
  (at 125.73 149.86 0)
  (effects (font (size 1 1)) (justify left)))
 (global_label "USB_CMSN_DM"
  (shape bidirectional)
  (at 97.79 187.96 180)
  (effects (font (size 1 1)) (justify left)))
 (global_label "USB_CMSN_DP"
  (shape bidirectional)
  (at 125.73 185.42 0)
  (effects (font (size 1 1)) (justify left)))
 (global_label "USB_DM"
  (shape bidirectional)
  (at 125.73 190.5 0)
  (effects (font (size 1 1)) (justify left)))
 (global_label "USB_DP"
  (shape bidirectional)
  (at 125.73 187.96 0)
  (effects (font (size 1 1)) (justify left)))
 (no_connect
  (at 102.87 185.42))
 (sheet_instances
  (path ""
   (page "4")))
 (embedded_fonts no))
